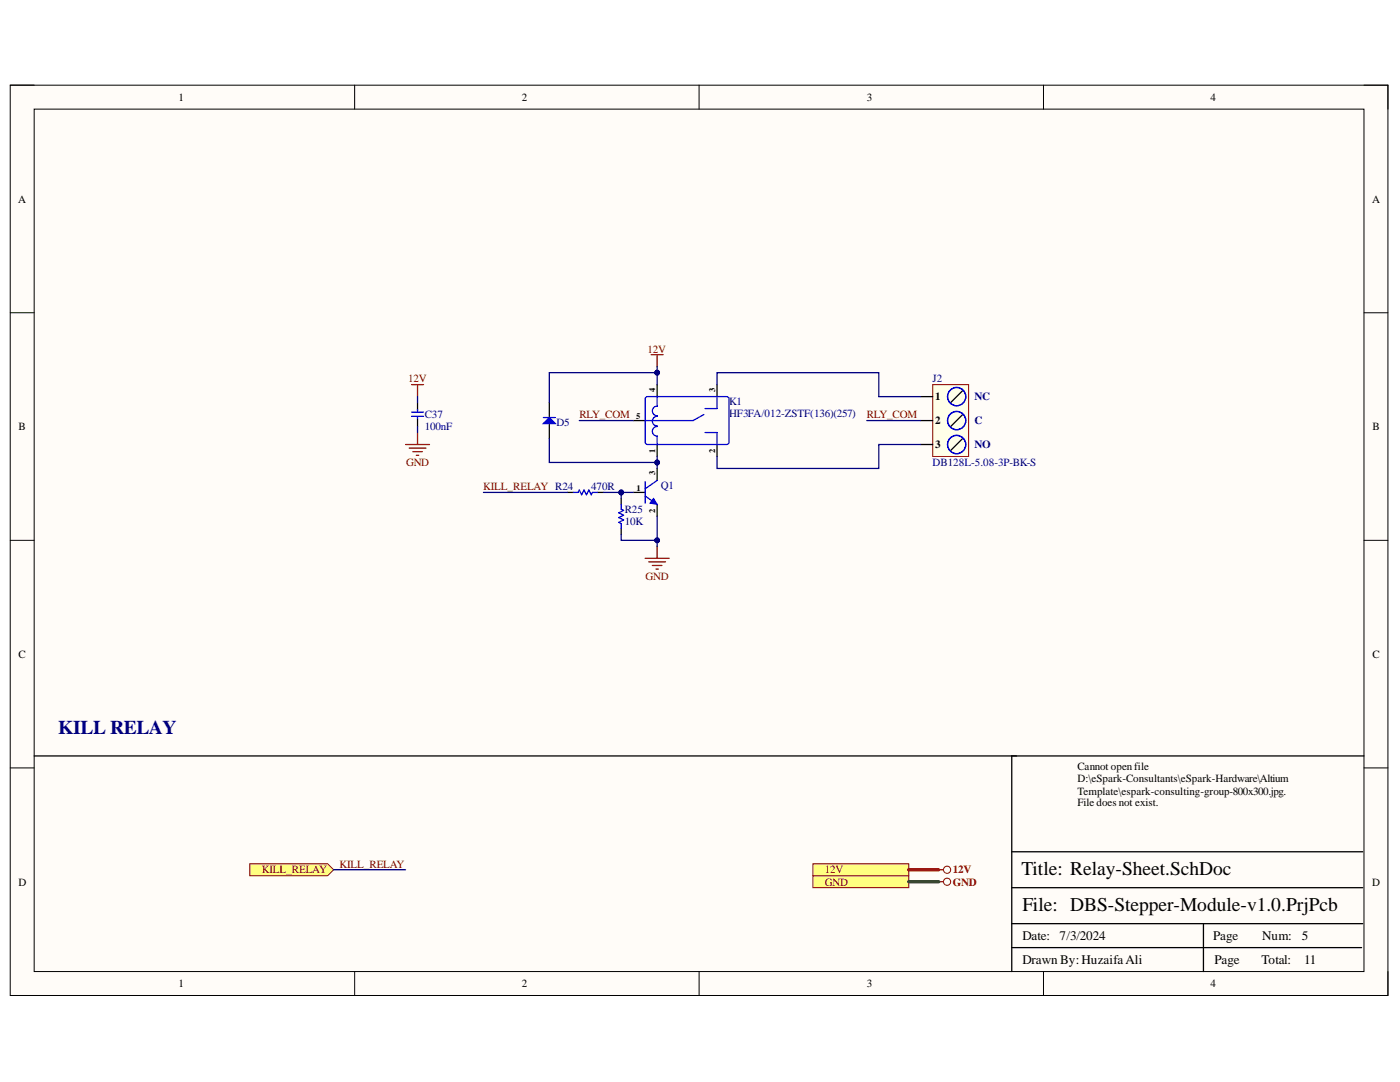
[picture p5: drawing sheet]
<svg xmlns="http://www.w3.org/2000/svg" width="279mm" height="216mm" viewBox="0 0 279 216" stroke-linecap="round" stroke-linejoin="round" font-family="sans-serif">
<path d="M2 17h275v181.6h-275z" fill-rule="evenodd" fill="#fffcf8"/>
<path d="M2 17h275v181.6h-275z" fill="none" stroke="#000" stroke-width=".2"/>
<path d="M6.8 21.8h265.4v172.1h-265.4z" fill-rule="evenodd" fill="#fffcf8"/>
<g fill="none" stroke="#000" stroke-width=".2">
<path d="M2 17h4.8M70.8 17v4.8M139.5 17v4.8M208.3 17v4.8M272.2 17h4.8v4.8M6.8 21.8h265.4v172.1h-265.4zM2 62.4h4.8M272.2 62.4h4.8M2 107.8h4.8M272.2 107.8h4.8M2 153.2h4.8M272.2 153.2h4.8"/>
<path d="M70.8 193.9v4.7M139.5 193.9v4.7M208.3 193.9v4.7M277 193.9v4.7"/>
</g>
<path d="M131.1 76.7v2.4M143.1 76.7v2.4M126.4 83.9h2.4M131.1 88.7v2.4M143.1 88.7v2.4M272.2 150.8h-70.3v43.1M201.9 177.1h70.1M201.9 170h70.1M201.9 189.1h69.8M201.9 184.3h70.1M240.2 184.3v9.6" fill="none" stroke="#000" stroke-width=".25"/>
<path d="M129 79.2h16.3l.2 .4-.1 8.9-.4 .2-16-.1-.2-.4v-8.6zM131.1 79.1v1.9M143.1 79.1v2.4h-2.4M131.1 87v1.7M131.2 85.1a.95 .95 0 0 0-1 1 .95 .95 0 0 0 1 .9M131.2 83.1a.95 .95 0 0 0-1 .9 .95 .95 0 0 0 1 1M131.2 81.1a.95 .95 0 0 0-1 .9 .95 .95 0 0 0 1 1M140.5 82.7l-2.2 1.2h-9.5M140.7 86.3h2.4v2.4" fill="none" stroke="#00f" stroke-width=".25"/>
<path d="M186.1 76.8h7.2v14.3h-7.2z" fill-rule="evenodd" fill="#ffffe8"/>
<path d="M186.1 76.8h7.2v14.3h-7.2z" fill="none" stroke="#800000" stroke-width=".2"/>
<path d="M183.8 79.1h2.3M192.1 77.9l-2.4 2.4M109.6 80.3v3M109.6 84.5v3M183.8 83.9h2.3M183.8 88.7h2.3M192.1 82.7l-2.4 2.4M192.1 87.5l-2.4 2.4M6.8 150.8h196.1" fill="none" stroke="#000" stroke-width=".25"/>
<g fill="none" stroke="#00f" stroke-width=".25">
<circle cx="190.9" cy="79.1" r="1.82"/>
<circle cx="190.9" cy="88.7" r="1.82"/>
<circle cx="190.9" cy="83.9" r="1.82"/>
</g>
<path d="M109.6 83.3l1.2 1.2h-2.4z" fill="#00f"/>
<path d="M108.4 83.3h2.4M109.6 83.3l1.2 1.2h-2.4zM128.8 99l2.3 1.6M128.8 96.1v4.3M131.1 95.9l-2.3 1.6" fill="none" stroke="#00f" stroke-width=".25"/>
<path d="M128.8 111.4h4.7M129.5 112.1h3.3M130.2 112.8h1.9M130.9 113.6h.5M131.1 109v2.4" fill="none" stroke="#800000" stroke-width=".25"/>
<path d="M126.4 98.3h2.4M131.1 93.5v2.4M131.1 100.6v2.4" fill="none" stroke="#000" stroke-width=".25"/>
<path d="M130.4 99.5l.7 1.1-1.4-.2z" fill="#00f"/>
<path d="M130.4 99.5l.7 1.1-1.4-.2z" fill="none" stroke="#00f" stroke-width=".2"/>
<path d="M113.2 98.3h1.2M119.2 98.3h1.2M124 99.5v1.1M124 105.4v1.2" fill="none" stroke="#000" stroke-width=".25"/>
<path d="M114.4 98.3h1l.2-.5 .5 .9 .5-.9 .4 .9 .5-.9 .5 .9 .2-.4h1M124 100.6v1l.5 .2-1 .5 1 .5-1 .5 1 .5-1 .4 .5 .3v.9" fill="none" stroke="#00f" stroke-width=".25"/>
<path d="M130 70.8h2.3M131.1 70.8v2.4" fill="none" stroke="#800000" stroke-width=".25"/>
<path d="M143.1 76.8v-2.4h32.3v4.7h8.4M115.6 83.9h10.8M173 83.9h10.8M183.8 88.7h-8.4v4.8h-32.3v-2.4M124 106.6v1.2h7.1" fill="none" stroke="#000080" stroke-width=".25"/>
<circle cx="131.1" cy="107.8" r=".48" fill="#000080"/>
<circle cx="131.1" cy="107.8" r=".48" fill="none" stroke="#000080" stroke-width=".2"/>
<path d="M124 98.3v1.2" fill="none" stroke="#000080" stroke-width=".25"/>
<circle cx="124" cy="98.3" r=".48" fill="#000080"/>
<circle cx="124" cy="98.3" r=".48" fill="none" stroke="#000080" stroke-width=".2"/>
<path d="M96.5 98.3h16.7M120.4 98.3h6" fill="none" stroke="#000080" stroke-width=".25"/>
<circle cx="124" cy="98.3" r=".48" fill="#000080"/>
<circle cx="124" cy="98.3" r=".48" fill="none" stroke="#000080" stroke-width=".2"/>
<path d="M131.1 103v6" fill="none" stroke="#000080" stroke-width=".25"/>
<circle cx="131.1" cy="107.8" r=".48" fill="#000080"/>
<circle cx="131.1" cy="107.8" r=".48" fill="none" stroke="#000080" stroke-width=".2"/>
<path d="M131.1 74.4h-21.5v5.9" fill="none" stroke="#000080" stroke-width=".25"/>
<circle cx="131.1" cy="74.4" r=".48" fill="#000080"/>
<circle cx="131.1" cy="74.4" r=".48" fill="none" stroke="#000080" stroke-width=".2"/>
<path d="M109.6 87.5v4.8h21.5" fill="none" stroke="#000080" stroke-width=".25"/>
<circle cx="131.1" cy="92.3" r=".48" fill="#000080"/>
<circle cx="131.1" cy="92.3" r=".48" fill="none" stroke="#000080" stroke-width=".2"/>
<path d="M131.1 91.1v2.4" fill="none" stroke="#000080" stroke-width=".25"/>
<circle cx="131.1" cy="92.3" r=".48" fill="#000080"/>
<circle cx="131.1" cy="92.3" r=".48" fill="none" stroke="#000080" stroke-width=".2"/>
<path d="M131.1 73.2v3.5" fill="none" stroke="#000080" stroke-width=".25"/>
<circle cx="131.1" cy="74.4" r=".48" fill="#000080"/>
<circle cx="131.1" cy="74.4" r=".48" fill="none" stroke="#000080" stroke-width=".2"/>
<path d="M83.3 80.3v1.6M83.3 83.7v1.4" fill="none" stroke="#000" stroke-width=".25"/>
<path d="M82.1 82.2h2.4M82.1 83.1h2.4M83.3 81.8v.4M83.3 83.2v.5" fill="none" stroke="#00f" stroke-width=".25"/>
<path d="M82.1 76.7h2.4M83.3 76.7v2.4M80.9 88.7h4.8M81.7 89.4h3.3M82.4 90.1h1.9M83.1 90.8h.5M83.3 86.3v2.4" fill="none" stroke="#800000" stroke-width=".25"/>
<path d="M83.3 79.1v1.2M83.3 85.1v1.2" fill="none" stroke="#000080" stroke-width=".25"/>
<path d="M162.2 174.7h19.2v2.4h-19.2z" fill-rule="evenodd" fill="#ffff80"/>
<g fill="none" stroke="#800000" stroke-width=".2">
<path d="M162.2 174.7h19.2v2.4h-19.2z"/>
<circle cx="189" cy="175.9" r=".72"/>
</g>
<path d="M187.3 175.9h1" fill="none" stroke="#800000" stroke-width=".25"/>
<path d="M181.4 175.9h5.9" fill="none" stroke="#274e13" stroke-width=".68"/>
<path d="M162.2 172.4h19.2v2.3h-19.2z" fill-rule="evenodd" fill="#ffff80"/>
<g fill="none" stroke="#800000" stroke-width=".2">
<path d="M162.2 172.4h19.2v2.3h-19.2z"/>
<circle cx="189" cy="173.5" r=".72"/>
</g>
<path d="M187.3 173.5h1" fill="none" stroke="#800000" stroke-width=".25"/>
<path d="M181.4 173.5h5.9" fill="none" stroke="#f00" stroke-width=".68"/>
<path d="M49.9 172.4h15.5l1.2 1.1-1.2 1.2h-15.5z" fill-rule="evenodd" fill="#ffff80"/>
<path d="M49.9 172.4h15.5l1.2 1.1-1.2 1.2h-15.5z" fill="none" stroke="#800000" stroke-width=".2"/>
<path d="M66.6 173.5h14.3" fill="none" stroke="#000080" stroke-width=".25"/>
<text font-size="3.9" fill="#000080" x="11.6" y="146.5">KILL RELAY</text>
<g font-size="3.9">
<text x="203.9" y="174.6">Title: Relay-Sheet.SchDoc</text>
<text x="204" y="181.8">File: DBS-Stepper-Module-v1.0.PrjPcb</text>
</g>
<g font-size="2.6">
<text x="204" y="187.6">Date:</text>
<text x="211.5" y="187.6">7/3/2024</text>
<text x="242.1" y="187.6">Page</text>
<text x="251.9" y="187.6">Num:</text>
<text x="259.8" y="187.6">5</text>
<text x="204" y="192.4">Drawn By: HuzaifaAli</text>
<text x="242.4" y="192.4">Page</text>
<text x="251.7" y="192.4">Total:</text>
<text x="260.3" y="192.4">11</text>
</g>
<g font-size="2.2">
<text x="35.6" y="20.1">1</text>
<text x="104.1" y="20.1">2</text>
<text x="173" y="20.1">3</text>
<text x="241.6" y="20.1">4</text>
<text x="3.6" y="40.4">A</text>
<text x="273.8" y="40.4">A</text>
<text x="186.6" y="79.9">1</text>
<text x="3.7" y="85.8">B</text>
<text x="186.6" y="84.6">2</text>
<text x="186.6" y="89.5">3</text>
<text x="273.9" y="85.8">B</text>
<text x="3.7" y="131.3">C</text>
<text x="273.9" y="131.3">C</text>
<text x="215" y="153.7">Cannot openfile</text>
<text x="215" y="156.1">D:\eSpark-Consultants\eSpark-Hardware\Altium</text>
<text x="215" y="158.6">Template\espark-consulting-group-800x300.jpg.</text>
<text x="215" y="160.9">File does not exist.</text>
<text x="3.7" y="176.7">D</text>
<text x="273.8" y="176.7">D</text>
<text x="35.6" y="197">1</text>
<text x="104.1" y="197">2</text>
<text x="173" y="197">3</text>
<text x="241.6" y="197">4</text>
</g>
<g font-size="2.2" fill="#800000">
<text x="129.3" y="70.4">12V</text>
<text x="81.5" y="76.3">12V</text>
<text x="115.6" y="83.5">RLY_COM</text>
<text x="173" y="83.5">RLY_COM</text>
<text x="81" y="93">GND</text>
<text x="96.4" y="97.8">KILL_RELAY R24</text>
<text x="128.8" y="115.8">GND</text>
<text x="67.8" y="173.1">KILL_RELAY</text>
<text x="52.3" y="174.3">KILL_RELAY</text>
<text x="164.6" y="176.7">GND</text>
<text x="164.6" y="174.3">12V</text>
<text x="190.2" y="176.7">GND</text>
<text x="190.2" y="174.3">12V</text>
</g>
<g font-size="2.2" fill="#000080">
<text x="186.1" y="76.3">J2</text>
<text x="84.8" y="83.5">C37</text>
<text x="145.5" y="80.8">K1</text>
<text x="145.5" y="83.2">HF3FA/012-ZSTF(136)(257)</text>
<text x="194.5" y="79.9">NC</text>
<text x="84.8" y="85.8">100nF</text>
<text x="111.1" y="85.1">D5</text>
<text x="194.5" y="84.6">C</text>
<text x="194.5" y="89.5">NO</text>
<text x="186.1" y="93">DB128L-5.08-3P-BK-S</text>
<text x="118" y="97.8">470R</text>
<text x="131.9" y="97.6">Q1</text>
<text x="124.7" y="102.4">R25</text>
<text x="124.7" y="104.8">10K</text>
</g>
<g font-size="1.7">
<text x="127" y="83.5">5</text>
<text x="130.8" y="78.1" transform="rotate(-90 130.8 78.1)">4</text>
<text x="142.7" y="78.1" transform="rotate(-90 142.7 78.1)">3</text>
<text x="130.8" y="94.9" transform="rotate(-90 130.8 94.9)">3</text>
<text x="130.8" y="90.4" transform="rotate(-90 130.8 90.4)">1</text>
<text x="142.7" y="90.4" transform="rotate(-90 142.7 90.4)">2</text>
<text x="127.1" y="97.9">1</text>
<text x="130.8" y="102.4" transform="rotate(-90 130.8 102.4)">2</text>
</g>
</svg>
